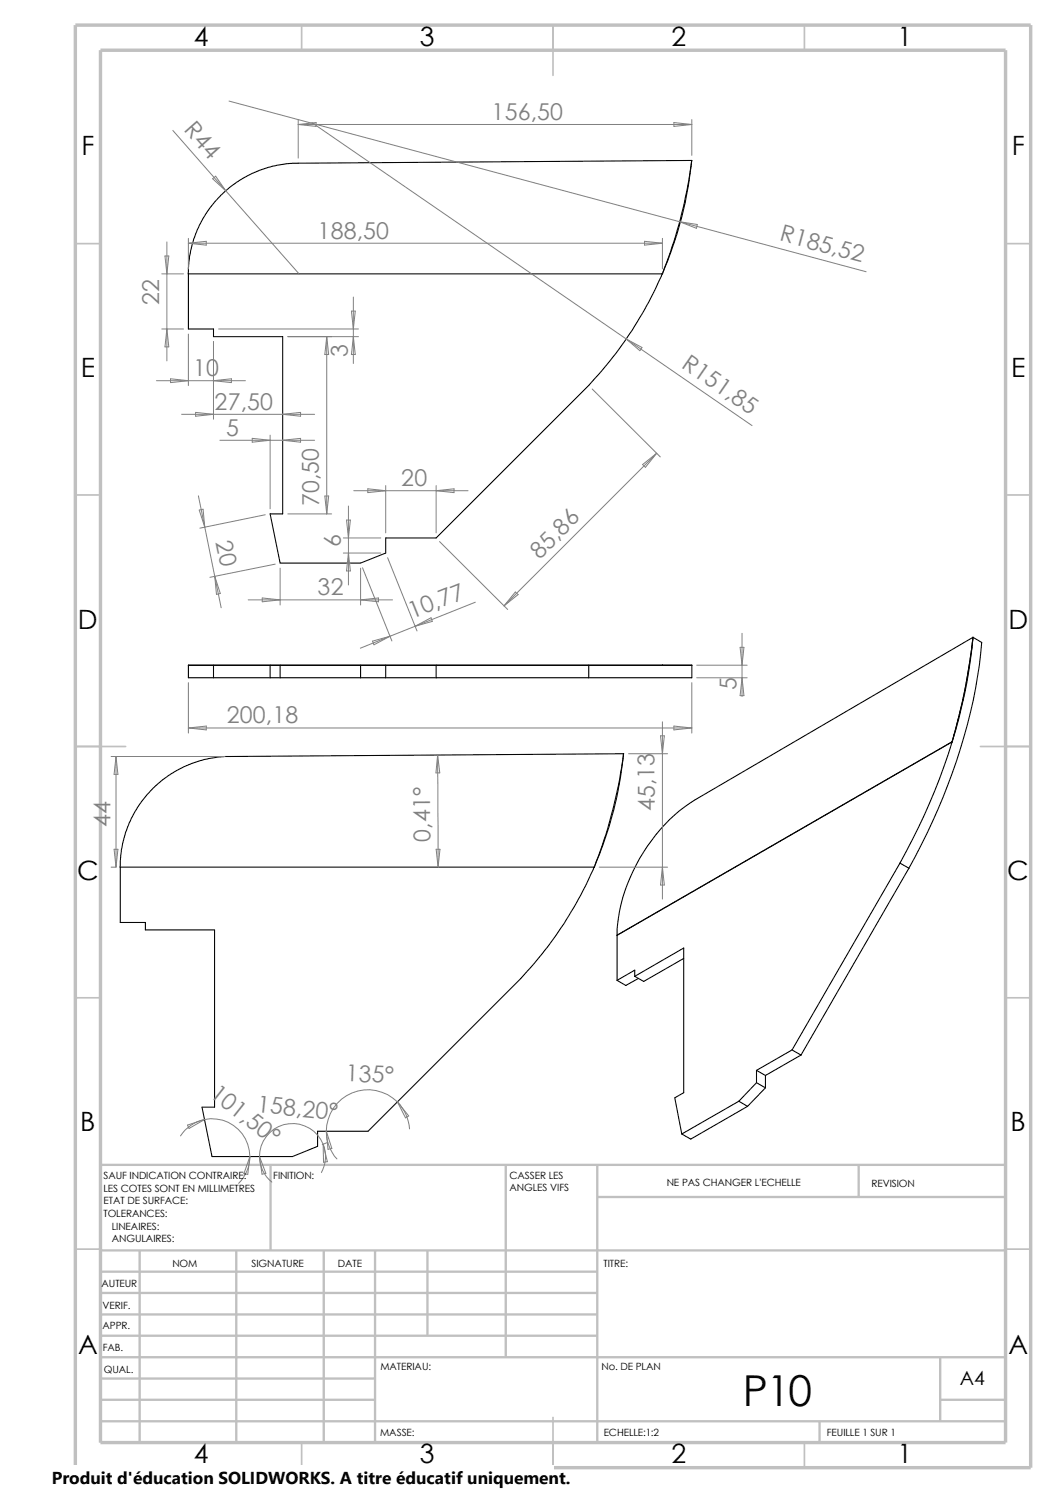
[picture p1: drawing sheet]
<svg xmlns="http://www.w3.org/2000/svg" width="210mm" height="297mm" viewBox="0 0 210 297" stroke-linecap="round" stroke-linejoin="round" font-family="sans-serif">
<g fill="none" stroke="#c0c0c0" stroke-width=".34">
<path d="M60 5v5M110 5v10M160 5v5M15 48.5h5M200 48.5h5M15 98.5h5M200 98.5h5M15 148.5h10M195 148.5h10M15 198.5h5M200 198.5h5M15 248.5h5"/>
<path d="M200 248.5h5M60 287v5M110 282v10M160 287v5"/>
</g>
<g fill="none" stroke="#c0c0c0" stroke-width=".47">
<path d="M53.8 231.7v17.1M100.6 231.7v38.3M118.8 238.1h81.2M118.8 231.7v55.3M170.8 231.7v6.4M200 231.7h-180v55.3M20 248.8h180M20 253h98.8M20 257.2h98.8M27.8 248.8v38.2M47 248.8v38.2M64.4 248.8v38.2"/>
<path d="M74.6 248.8v38.2M85 248.8v16.9M20 278.5h54.6M20 265.7h98.8M20 270h180M20 261.5h98.8M20 274.2h54.6M187 278.5h13M187 270v12.7M20 282.7h180M163 282.7v4.3"/>
</g>
<path d="M15 5h190v287h-190zM20 10h180v277h-180z" fill="none" stroke="#c0c0c0" stroke-width=".68" stroke-linecap="butt"/>
<g fill="none" stroke="#000" stroke-width=".21">
<path d="M137.6 31.9l-79.4 .6-4 .6-4.1 1.4-3 1.7-3.2 2.6-2.2 2.7-2 3.2-1.2 3-.8 3.4-.3 3.4M137.6 31.9a97.4 97.4 0 0 1-5.9 22.6M137.6 31.9a76.2 76.2 0 0 1-5.9 22.6M131.7 54.4a74.4 74.4 0 0 1-14.6 22.3l-30.4 30.3h-10v3l-5 2h-16l-2-9.8h2.5v-35.2h-13.7v-1.6h-5v-10.9h94.2M42.5 132.3v2.5M53.7 132.3v2.5M55.7 132.3v2.5M71.7 132.3v2.5M76.7 132.3v2.5M86.7 132.3v2.5M131.7 132.3h-14.6v2.5M131.7 132.3h5.9"/>
<path d="M131.8 132.3h-94.3v2.5h79.6M137.6 132.3v2.5h-20.5M137.6 132.3h.1M193.5 126.8l1.7 1a111 111 0 0 1-12 40.3l-2.4 4.6M193.5 126.8l-55.4 32.4a34.2 34.2 0 0 0-15.4 26.9M193.5 126.8h.1M193.5 126.8a97 97 0 0 1-4.1 20.8M193.5 126.8a119.9 119.9 0 0 1-4.1 20.8M124 149.9a93.9 93.9 0 0 1-5.8 22.6M189.4 147.6a125 125 0 0 1-10.4 24.1M189.4 147.6l-66.7 38.5M189.4 147.6h.1"/>
<path d="M23.9 172.5l.2-3.3 .8-3.5 1.3-3 1.9-3.2 2.3-2.7 3.1-2.5 3.1-1.8 4-1.4 4.1-.6 79.3-.6a76.2 76.2 0 0 1-5.8 22.6M118.2 172.5a74.4 74.4 0 0 1-14.7 22.2l-30.3 30.3h-10v3l-5 2.1h-16l-2-9.8h2.5v-35.3h-13.8v-1.5h-5v-11h94.3M179 171.7l-21.5 37.2M179 171.7l1.8 1M180.8 172.7l-21.5 37.2M122.7 186.1v8.9M122.7 186.1h.1M126.2 194.2l9.8-5.6v28.8l-1.8 1 1.4 7.2M126.2 194.2v-1.2l-3.5 2M127 194.6l-2.5 1.4-1.8-1M136 190.7l-8 4.5-1.8-1M146.9 219.1l-11.3 6.5"/>
<path d="M146.9 219.1l1.8 1M150.5 212.9v2.5M150.5 215.4l-3.6 3.7M150.5 212.9l1.7 1.1M150.5 215.4l1.7 1M152.2 216.4l-3.5 3.7M152.2 214v2.4M157.5 208.9l-7 4M157.5 208.9l1.8 1M159.3 209.9l-7.1 4.1M148.7 220.1l-11.3 6.5-1.8-1"/>
</g>
<g fill="none" stroke="#808080" stroke-width=".2">
<path d="M34.4 26l10.5 12M42.3 35.6l.6-.5 2 2.9zM44.9 38l14.6 16.5M45.6 20.1l89.6 24M59.3 24.8h78.3M59.3 23.8v7.7M59.3 24.8l3.6-.4v.7zM62 24.4l62.5 43M134 24.4l3.6 .4-3.6 .3zM137.6 23.8v7.1M32.2 54.5h4.3M32.8 50.9h.8l-.4 3.6z"/>
<path d="M33.2 48.1v23.7M37.5 47.4v6.1M37.5 48.4h94.2M37.5 48.4l3.5-.4v.8zM70.3 59.1v13.2M128.2 48l3.5 .4-3.5 .4zM131.7 47.4v6.1M135.2 44.1l3.5 .6-.2 .7zM135.2 44.1l37.1 10M31.1 75.7h17.7M32.2 65.4h4.3M33.2 65.4l.4 3.6h-.8z"/>
<path d="M33.9 75.4l3.6 .3-3.6 .4zM37.5 66.5v10.2M42.5 75.7l3.5-.3v.7zM42.5 67.9v15.5M43.5 65.4h27.8M57.2 67h14.1M65 67l.4 3.5h-.8zM65 67v35.2M69.9 61.9h.8l-.4 3.5zM70.3 67l.4 3.5h-.8zM117.8 77.4l13.5 13.5M124.5 67.4l3.2 1.7-.4 .7z"/>
<path d="M124.5 67.4l25.1 17.3M36.1 82.4h26.5M38.9 82l3.6 .4-3.6 .4zM39.5 98.6l1.2 6.3M43.7 87.6h18.9M50.2 87.2l3.5 .4-3.5 .4zM53.7 86.6v14.6M56.2 82.4l3.6-.4v.8zM56.2 87.6l3.6-.4v.8zM64.6 98.7h.8l-.4 3.5zM70.4 97.6h22.7M73.2 97.2l3.5 .4-3.5 .4z"/>
<path d="M76.7 96.6v9.4M86.7 96.6v9.4M86.7 97.6l3.6-.4v.8zM127.8 92.4l2.8-2.2-2.2 2.8zM130.6 90.2l-30.4 30.3M39.6 101.5l.8-.2 .3 3.6zM40.7 104.9l2 9.8M42.7 114.7l1.1 3.4-.7 .1zM42.7 114.7l1.3 6.2M49.4 119.3h28.7M52.2 119l3.5 .3-3.5 .4zM52.7 102.4l-12.9 2.7"/>
<path d="M54.7 112.2l-13 2.7M55.7 113v7.4M57.2 102.2h8.8M68.3 110h7.4M68.3 107h7.4M68.9 103.5h.8l-.4 3.5zM69.3 110l.4 3.6h-.8zM69.3 100.7v15.7M71.7 113v7.4M71.7 119.3l3.6-.3v.7zM72.1 112.9l5.8 14.6M77.1 111l5.8 14.5"/>
<path d="M87.4 107.7l13.6 13.5M94.5 119.8l-12 4.8M102.5 117.8l.5 .5-2.8 2.2zM37.5 135.8v10M74.1 127.6l3.5-1-3.2 1.7zM77.6 126.6l-5.9 2.3M82.5 124.6l3.2-1.7 .3 .7zM82.5 124.6l-4.9 2M137.6 135.8v10M138.6 132.3h10M138.6 134.8h10M147.2 128.8h.8l-.4 3.5z"/>
<path d="M147.6 126v12.6M147.6 134.8l.4 3.6h-.8zM22.1 150.5h22.7M23.1 150.5v22M23.1 150.5l.4 3.6h-.8zM37.5 144.8l3.5-.4v.8zM37.5 144.8h100.1M87 150.2l.1 22.3M87 150.2l.5 3.6h-.8zM125 149.9h7.8M131.4 146.4h.7l-.4 3.5zM131.7 143.6v35.3"/>
<path d="M134 144.4l3.6 .4-3.6 .4zM22.1 172.5h.8M22.7 169h.8l-.4 3.5zM86.7 169h.8l-.4 3.5zM119.2 172.5h13.6M131.7 172.5l.4 3.6h-.7zM79 219.2l2.3 2.8-.7 .4zM79 219.2a8.6 8.6 0 0 1 2.4 5.4M79 219.2a8.3 8.3 0 0 0-9-1.8 8.3 8.3 0 0 0-5.1 7.6M37.3 223.8l3.4-1.1-3.1 1.8zM40.7 222.7a7.5 7.5 0 0 0-4.8 3.3M40.7 222.7a7.5 7.5 0 0 1 9 7.4"/>
<path d="M49.7 230.1l-.4 3.5-.8-.1zM49.7 230.1a7.6 7.6 0 0 1-2.2 5.3M51.6 230.1l1.3 3.3-.8 .2zM51.6 230.1a6.5 6.5 0 0 0 2.5 5.1M64.3 227.6l.8 3.5-.8 .1zM64.3 227.6a6.6 6.6 0 0 0-7.4-4 6.6 6.6 0 0 0-5.3 6.5M64.3 227.6a6.6 6.6 0 0 1-.4 5.7M64.9 225a8.2 8.2 0 0 0 2.1 5.5M64.9 225l1.1 3.5-.8 .1zM65.2 227.2l-1.1 .5"/>
</g>
<path d="M10.3 291.5h99.8v5.5h-99.8z" fill="#fff"/>
<text font-size="8.5" x="147.7" y="279.7">P10</text>
<g font-size="5.3">
<text x="38.5" y="9.1">4</text>
<text x="83.5" y="9.1">3</text>
<text x="133.5" y="9.1">2</text>
<text x="178.5" y="9.1">1</text>
<text x="16.2" y="30.8">F</text>
<text x="201.2" y="30.8">F</text>
<text x="16" y="75.1">E</text>
<text x="201.1" y="75.1">E</text>
<text x="15.5" y="125.1">D</text>
<text x="200.6" y="125.1">D</text>
<text x="15.3" y="175.1">C</text>
<text x="200.3" y="175.1">C</text>
<text x="16" y="225.1">B</text>
<text x="201" y="225.1">B</text>
<text x="15.5" y="269.3">A</text>
<text x="200.5" y="269.3">A</text>
<text x="38.5" y="291.1">4</text>
<text x="83.5" y="291.1">3</text>
<text x="133.5" y="291.1">2</text>
<text x="178.5" y="291.1">1</text>
</g>
<g font-size="4.6" fill="#808080">
<text x="97.8" y="23.8">156,50</text>
<text x="36.4" y="25.9" transform="rotate(48 36.4 25.9)">R44</text>
<text x="63.2" y="47.5">188,50</text>
<text x="154.9" y="47.8" transform="rotate(15 154.9 47.8)">R185,52</text>
<text x="31.7" y="60.7" transform="rotate(-90 31.7 60.7)">22</text>
<text x="69.2" y="71" transform="rotate(-90 69.2 71)">3</text>
<text x="38.4" y="74.8">10</text>
<text x="135.3" y="73" transform="rotate(35 135.3 73)">R151,85</text>
<text x="42.7" y="81.5">27,50</text>
<text x="45" y="86.7">5</text>
<text x="63.5" y="100.7" transform="rotate(-90 63.5 100.7)">70,50</text>
<text x="79.8" y="96.7">20</text>
<text x="42.9" y="107.9" transform="rotate(79 42.9 107.9)">20</text>
<text x="67.8" y="108.8" transform="rotate(-90 67.8 108.8)">6</text>
<text x="107.3" y="111.4" transform="rotate(-45 107.3 111.4)">85,86</text>
<text x="63.2" y="118.4">32</text>
<text x="82" y="123.2" transform="rotate(-22 82 123.2)">10,77</text>
<text x="146.5" y="137.3" transform="rotate(-90 146.5 137.3)">5</text>
<text x="45.1" y="143.9">200,18</text>
<text x="130.2" y="161.4" transform="rotate(-90 130.2 161.4)">45,13</text>
<text x="22" y="164.6" transform="rotate(-90 22 164.6)">44</text>
<text x="85.6" y="167.5" transform="rotate(-90 85.6 167.5)">0,41°</text>
<text x="68.7" y="215.1" transform="rotate(2 68.7 215.1)">135°</text>
<text x="41.5" y="218" transform="rotate(39 41.5 218)">101,50°</text>
<text x="51" y="221.2" transform="rotate(6 51 221.2)">158,20°</text>
</g>
<text font-size="3.9" x="190.9" y="275.5">A4</text>
<text font-size="3.4" x="10.3" y="295.2">Produit d'éducation SOLIDWORKS. A titre éducatif uniquement.</text>
<g font-size="2">
<text x="20.6" y="234.6">SAUF INDICATION CONTRAIRE:</text>
<text x="20.6" y="237.1">LES COTES SONT EN MILLIMETRES</text>
<text x="20.6" y="239.6">ETAT DE SURFACE:</text>
<text x="54.4" y="234.6">FINITION:</text>
<text x="101.3" y="237">ANGLES VIFS</text>
<text x="101.3" y="234.5">CASSER LES</text>
<text x="132.6" y="236">NE PAS CHANGER L'ECHELLE</text>
<text x="173.3" y="236.2">REVISION</text>
<text x="20.6" y="242.1">TOLERANCES:</text>
<text x="22.2" y="244.6">LINEAIRES:</text>
<text x="22.2" y="247.1">ANGULAIRES:</text>
<text x="50" y="252">SIGNATURE</text>
<text x="67.2" y="252">DATE</text>
<text x="120" y="252">TITRE:</text>
<text x="20.2" y="256.1">AUTEUR</text>
<text x="34.3" y="252.1">NOM</text>
<text x="20.4" y="260.4">VERIF.</text>
<text x="20.4" y="264.5">APPR.</text>
<text x="20.4" y="268.8">FAB.</text>
<text x="20.7" y="273.2">QUAL.</text>
<text x="75.6" y="272.5">MATERIAU:</text>
<text x="119.6" y="272.5">No. DE PLAN</text>
<text x="75.6" y="285.6">MASSE:</text>
<text x="120.1" y="285.6">ECHELLE:1:2</text>
<text x="164.5" y="285.6">FEUILLE 1 SUR 1</text>
</g>
</svg>
